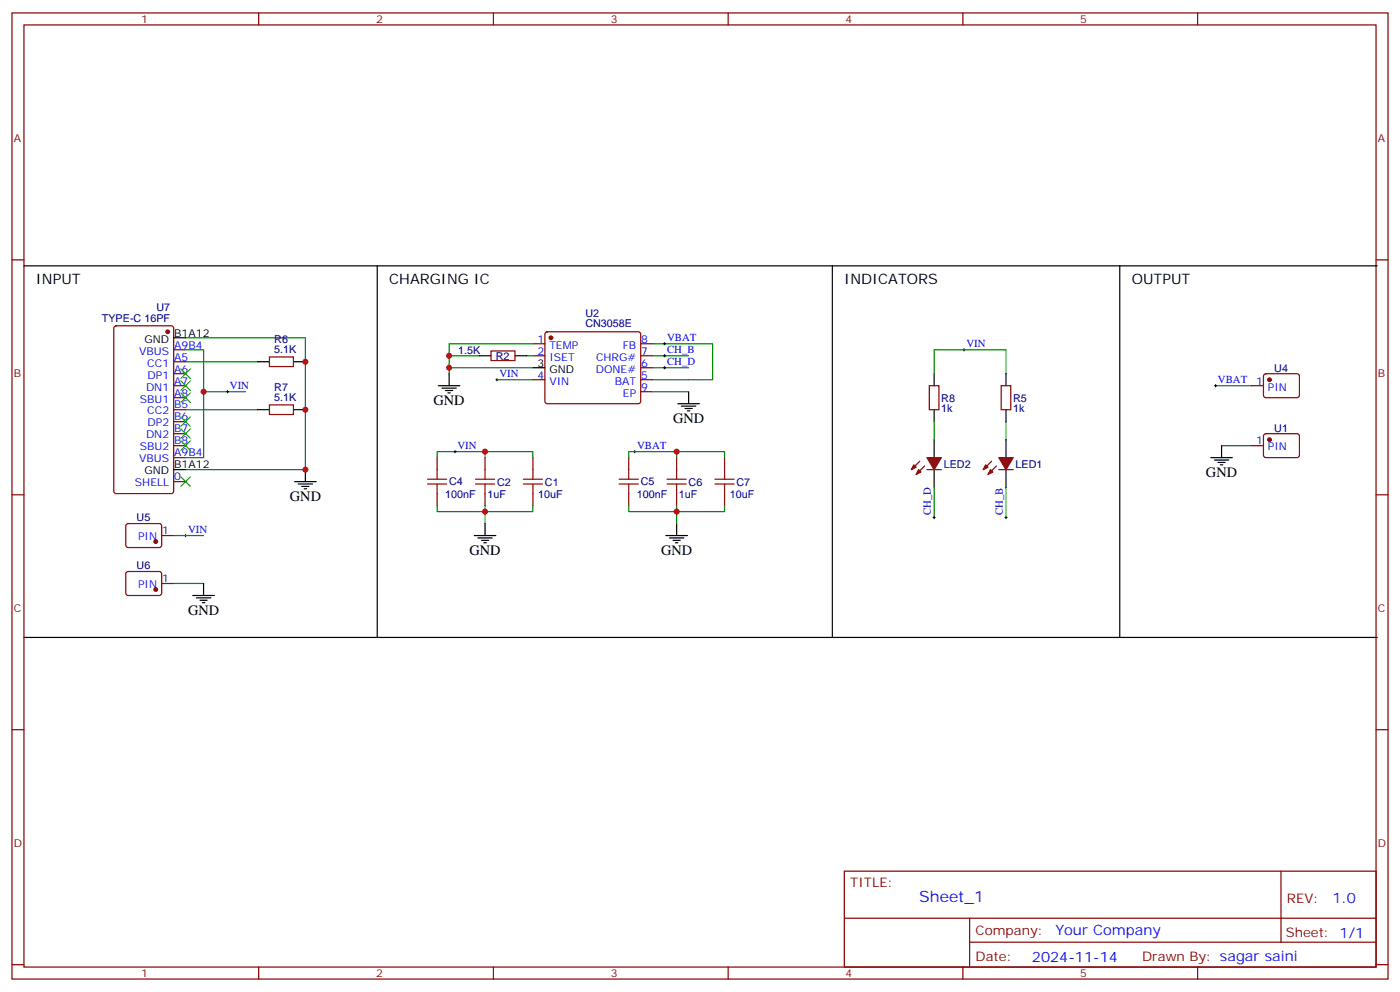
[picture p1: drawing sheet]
<svg xmlns="http://www.w3.org/2000/svg" width="412mm" height="292mm" viewBox="0 0 412 292" stroke-linecap="round" stroke-linejoin="round" font-family="sans-serif">
<g fill="none" stroke="#870000" stroke-width=".35">
<path d="M3.5 3.8h405.4v284.3h-405.4zM7.1 7.3h398.2v277.3h-398.2zM76.2 3.8v3.5M145.3 3.8v3.5M214.5 3.8v3.5M283.6 3.8v3.5M352.8 3.8v3.5M3.5 76.5h3.6M405.3 76.5h3.6M33.7 96.1l.5-.2h16.2l.7 .4 .1 48.3-.5 .6-16.5 .1-.6-.5-.1-48.2zM160.7 97.9l.5-.3h26.8l.5 .3 .2 .5v20l-.7 .4-27.1-.1-.4-.6v-19.7zM51.2 102.9h3.5"/>
<path d="M51.2 106.5h3.5M51.2 110h3.5M51.2 113.5h3.5M51.2 117.1h3.5M79.4 119.2h7v2.8h-7zM79.4 105.1h7v2.8h-7zM144.6 103.3h7.1v2.8h-7.1zM157 101.2h3.5M157 104.7h3.5M157 111.8h3.5M188.7 101.2h3.6M188.7 104.7h3.6"/>
<path d="M188.7 111.8h3.6M188.7 108.2h3.6M188.7 115.3h3.6M273.8 113.5h2.8v7.1h-2.8zM294.9 113.5h2.8v7.1h-2.8zM368.7 113.5h3.5M372.4 110.2l.5-.2 9.4 .1 .5 .6-.1 5.9-.6 .5-9.5-.1-.4-.7v-5.6zM51.2 120.6h3.5M51.2 124.1h3.5M51.2 127.6h3.5M51.2 131.2h3.5M51.2 134.7h3.5"/>
<path d="M128.8 134.7v3.5M142.9 134.7v3.5M157 134.7v3.5M185.2 134.7v3.5M199.3 134.7v3.5M213.4 134.7v3.5M270.9 135.7l-2.4 2.5M272.3 137.2l-2.4 2.4M273 138.2h4.3M292.1 135.7l-2.5 2.5M293.5 137.2l-2.5 2.4M294.2 138.2h4.2"/>
<path d="M368.7 131.2h3.5M372.4 127.8l.5-.2 9.4 .1 .5 .6-.1 6-.6 .4-9.5-.1-.4-.6v-5.7zM3.5 145.6h3.6M37.3 154.3l.4-.2h9.5l.4 .7v5.9l-.7 .4h-9.4l-.5-.7v-5.6zM47.6 157.6h3.6M51.2 141.7h3.5M128.8 145.3v3.5M142.9 145.3v3.5M157 145.3v3.5M185.2 145.3v3.5M199.3 145.3v3.5M213.4 145.3v3.5"/>
<path d="M405.3 145.6h3.6M37.3 168.4l.4-.2 9.5 .1 .4 .6v5.9l-.7 .5-9.4-.1-.5-.6v-5.7zM47.6 171.7h3.6M3.5 214.8h3.6M405.3 214.8h3.6M248.7 256.4h156.6v28.2h-156.6zM377.3 256.4v20.9M248.7 270.2h156.5M285.6 277.3h119.6M285.6 270.2v14.2M3.5 283.9h3.6M76.2 284.6v3.5"/>
<path d="M145.3 284.6v3.5M214.5 284.6v3.5M283.6 284.6v3.5M352.8 284.6v3.5M405.3 283.9h3.6"/>
</g>
<g fill="#870000" stroke="#870000" stroke-width=".35">
<path d="M273 134.7h4.3l-2.1 3.5z"/>
<path d="M270.6 138.2l.7 .7-1.4 .7z"/>
<path d="M269.2 136.8l.7 .7-1.4 .7z"/>
<path d="M294.2 134.7h4.2l-2.1 3.5z"/>
<path d="M291.7 138.2l.8 .7-1.5 .7z"/>
<path d="M290.3 136.8l.7 .7-1.4 .7z"/>
<circle cx="162.3" cy="99.4" r=".53"/>
<circle cx="49.4" cy="97.6" r=".53"/>
<circle cx="45.9" cy="173.5" r=".53"/>
<circle cx="45.9" cy="159.4" r=".53"/>
<circle cx="373.9" cy="111.8" r=".53"/>
<circle cx="373.9" cy="129.4" r=".53"/>
</g>
<g fill="none" stroke="#000" stroke-width=".35">
<path d="M7.1 78.2h398.6M111.1 78.2v109.4M245.2 78.2v109.4M329.8 78.2v109.4M51.2 99.4h3.5M75.8 106.5h3.6M86.4 106.5h3.6M129.1 113.5h6.4M130.2 114.2h4.2M131.2 114.9h2.1M131.9 115.6h.7M132.3 110v3.5"/>
<path d="M141.1 104.7h3.5M151.7 104.7h3.5M157 108.2h3.5M199.7 118.8h6.3M200.7 119.5h4.3M202.8 115.3v3.5M275.2 110v3.5M296.3 110v3.5M51.2 138.2h3.5M75.8 120.6h3.6M86.4 120.6h3.6M90 138.2v3.5"/>
<path d="M201.8 120.2h2.1M202.5 120.9h.7M275.2 120.6v3.5M275.2 129.4v5.3M275.2 138.2v5.3M296.3 120.6v3.5M296.3 129.4v5.3M296.3 138.2v5.3M356.7 134.7h6.3M357.7 135.4h4.2M358.8 136.1h2.1M359.5 136.8h.7"/>
<path d="M359.8 131.2v3.5M86.8 141.7h6.3M87.8 142.5h4.3M88.9 143.2h2.1M89.6 143.9h.7M139.7 157.6h6.3M140.8 158.3h4.2M141.8 159h2.1M142.5 159.7h.7M142.9 154.1v3.5M196.1 157.6h6.4M197.2 158.3h4.2"/>
<path d="M198.3 159h2.1M199 159.7h.7M199.3 154.1v3.5M56.8 175.3h6.3M57.9 176h4.2M58.9 176.7h2.1M59.6 177.4h.7M60 171.7v3.6M7.1 187.6h398.6"/>
</g>
<g fill="none" stroke="#008700" stroke-width=".35">
<path d="M54.7 99.4h35.3v38.8h-35.3M54.7 102.9h5.3v31.8h-5.3M54.7 106.5h21.1M60 115.3h12.3M132.3 104.7h8.8M146.4 111.8h10.6M155.2 104.7h1.8M157 101.2h-24.7v7M157 108.2h-24.7v1.8M192.3 101.2h17.6v10.6h-17.6M192.3 108.2h10.5M192.3 104.7h10.5"/>
<path d="M192.3 115.3h10.5M275.2 110v-7.1h21.1v7.1M358.1 113.5h10.6M54.7 120.6h21.1M142.9 132.9h-14.1v1.8M142.9 134.7v-1.8h14.1v1.8M199.3 134.7v-1.8h14.1v1.8M199.3 132.9h-14.1v1.8M275.2 124.1v5.3M296.3 124.1v5.3M359.8 131.2h8.9M51.2 157.6h8.8"/>
<path d="M128.8 148.8v1.8h14.1v3.5M142.9 148.8v1.8h14.1v-1.8M185.2 148.8v1.8h14.1v3.5M199.3 148.8v1.8h14.1v-1.8M275.2 143.5v8.8M296.3 143.5v8.8M51.2 171.7h8.8"/>
</g>
<g fill="none" stroke="#000" stroke-width=".29">
<path d="M66.7 115.3h.7M67 114.9v.7M146 111.8h.8M146.4 111.4v.7M195.4 108.2h.7M195.4 104.7h.7M195.4 101.2h.7M195.8 100.8v.7M195.8 104.4v.7M195.8 107.9v.7M283.6 102.9h.7M284 102.6v.7"/>
<path d="M357.7 113.5h.7M358.1 113.2v.7M133.7 132.9h.7M134.1 132.6v.7M186.6 132.9h.7M187 132.6v.7M54.3 157.6h.7M54.7 157.3v.7M274.8 152.3h.7M275.2 152v.7M296 152.3h.7M296.3 152v.7"/>
</g>
<g fill="none" stroke="#a10000" stroke-width=".35">
<path d="M128.8 138.2v2.8M142.9 138.2v2.8M157 138.2v2.8M185.2 138.2v2.8M199.3 138.2v2.8M213.4 138.2v2.8M125.9 142.5h5.7M125.9 141h5.7M128.8 142.5v2.8M140.1 142.5h5.6M140.1 141h5.6M142.9 142.5v2.8"/>
<path d="M154.2 142.5h5.6M154.2 141h5.6M157 142.5v2.8M182.4 142.5h5.6M182.4 141h5.6M185.2 142.5v2.8M196.5 142.5h5.6M196.5 141h5.6M199.3 142.5v2.8M210.6 142.5h5.7M210.6 141h5.7M213.4 142.5v2.8"/>
</g>
<g fill="none" stroke="#3c3" stroke-width=".35">
<path d="M53.3 108.6l2.8 2.8M53.3 112.1l2.8 2.8M53.3 115.6l2.8 2.9M56.1 108.6l-2.8 2.8M56.1 112.1l-2.8 2.8M56.1 115.6l-2.8 2.9M53.3 122.7l2.8 2.8M53.3 126.2l2.8 2.8M53.3 129.8l2.8 2.8M56.1 122.7l-2.8 2.8M56.1 126.2l-2.8 2.8M56.1 129.8l-2.8 2.8"/>
<path d="M53.3 140.3l2.8 2.9M56.1 140.3l-2.8 2.9"/>
</g>
<g fill="#c00">
<circle cx="132.3" cy="104.7" r=".88"/>
<circle cx="132.3" cy="108.2" r=".88"/>
<circle cx="199.3" cy="132.9" r=".88"/>
<circle cx="199.3" cy="150.6" r=".88"/>
<circle cx="142.9" cy="150.6" r=".88"/>
<circle cx="142.9" cy="132.9" r=".88"/>
<circle cx="90" cy="138.2" r=".88"/>
<circle cx="90" cy="120.6" r=".88"/>
<circle cx="90" cy="106.5" r=".88"/>
<circle cx="60" cy="115.3" r=".88"/>
</g>
<text font-size="4.6" fill="#00f" x="270.8" y="265.4">Sheet_1</text>
<g font-size="4.2">
<text x="10.6" y="83.5">INPUT</text>
<text x="114.7" y="83.5">CHARGING IC</text>
<text x="248.7" y="83.5">INDICATORS</text>
<text x="333.4" y="83.5">OUTPUT</text>
<text x="127.7" y="119.2">GND</text>
<text x="198.3" y="124.5">GND</text>
<text x="355.2" y="140.3">GND</text>
<text x="85.4" y="147.4">GND</text>
<text x="138.3" y="163.3">GND</text>
<text x="194.8" y="163.3">GND</text>
<text x="55.4" y="180.9">GND</text>
</g>
<g font-size="4.2" fill="#00f">
<text x="392.5" y="265.7">1.0</text>
<text x="310.9" y="275.2">Your Company</text>
<text x="304" y="283">2024-11-14</text>
</g>
<g font-size="3.9" fill="#800">
<text x="250.5" y="261">TITLE:</text>
<text x="379.1" y="265.7">REV:</text>
<text x="287.4" y="275.2">Company:</text>
<text x="378.7" y="275.8">Sheet: 1/1</text>
<text x="287.4" y="282.9">Date:</text>
<text x="336.4" y="282.9">Drawn By: sagar saini</text>
</g>
<g font-size="3.2" fill="#800">
<text x="41.6" y="6.8">1</text>
<text x="110.8" y="6.8">2</text>
<text x="179.9" y="6.8">3</text>
<text x="249.1" y="6.8">4</text>
<text x="318.2" y="6.8">5</text>
<text x="4.1" y="41.9">A</text>
<text x="405.9" y="41.9">A</text>
<text x="4.1" y="111.1">B</text>
<text x="405.9" y="111.1">B</text>
<text x="4.1" y="180.2">C</text>
<text x="405.9" y="180.2">C</text>
<text x="4.1" y="249.3">D</text>
<text x="405.9" y="249.3">D</text>
<text x="41.6" y="287.6">1</text>
<text x="110.8" y="287.6">2</text>
<text x="179.9" y="287.6">3</text>
<text x="249.1" y="287.6">4</text>
<text x="318.2" y="287.6">5</text>
</g>
<g font-size="3.2" fill="#000080">
<text x="30" y="94.8">TYPE-C 16PF</text>
<text x="46.1" y="91.6">U7</text>
<text x="172.4" y="93.3">U2</text>
<text x="80.8" y="100.9">R6</text>
<text x="172.4" y="96.4">CN3058E</text>
<text x="80.8" y="104">5.1K</text>
<text x="135" y="104.1">1.5K</text>
<text x="146.1" y="105.8">R2</text>
<text x="375.4" y="109.4">U4</text>
<text x="80.8" y="118.1">5.1K</text>
<text x="80.8" y="115">R7</text>
<text x="277.3" y="118.3">R8</text>
<text x="298.4" y="118.3">R5</text>
<text x="277.3" y="121.3">1k</text>
<text x="298.4" y="121.3">1k</text>
<text x="375.4" y="127">U1</text>
<text x="278" y="137.7">LED2</text>
<text x="299.2" y="137.7">LED1</text>
<text x="132.3" y="142.9">C4</text>
<text x="146.4" y="143">C2</text>
<text x="160.5" y="143">C1</text>
<text x="188.7" y="142.9">C5</text>
<text x="202.8" y="143">C6</text>
<text x="217" y="143">C7</text>
<text x="131.2" y="146.4">100nF</text>
<text x="143.6" y="146.4">1uF</text>
<text x="158.5" y="146.4">10uF</text>
<text x="187.6" y="146.4">100nF</text>
<text x="200" y="146.4">1uF</text>
<text x="215" y="146.4">10uF</text>
<text x="40.2" y="153.5">U5</text>
<text x="40.2" y="167.6">U6</text>
</g>
<g font-size="3.2">
<text x="42.6" y="100.8">GND</text>
<text x="51.3" y="99.1">B1A12</text>
<text x="158.3" y="107.9">3</text>
<text x="161.8" y="109.6">GND</text>
<text x="51.3" y="137.9">B1A12</text>
<text x="42.6" y="139.6">GND</text>
</g>
<g font-size="3.2" fill="#00f">
<text x="158.3" y="100.8">1</text>
<text x="188.9" y="100.8">8</text>
<text x="196.5" y="100.3">VBAT</text>
<text x="41" y="104.4">VBUS</text>
<text x="43.4" y="107.9">CC1</text>
<text x="51.3" y="102.6">A9B4</text>
<text x="51.3" y="106.1">A5</text>
<text x="158.3" y="104.4">2</text>
<text x="161.8" y="102.6">TEMP</text>
<text x="161.8" y="106.1">ISET</text>
<text x="175.6" y="106.1">CHRG#</text>
<text x="183.4" y="102.6">FB</text>
<text x="188.9" y="107.9">6</text>
<text x="188.9" y="104.4">7</text>
<text x="196.5" y="107.3">CH_D</text>
<text x="196.5" y="103.8">CH_B</text>
<text x="284.7" y="102.1">VIN</text>
<text x="43.5" y="111.4">DP1</text>
<text x="51.3" y="109.6">A6</text>
<text x="51.3" y="113.2">A7</text>
<text x="147.1" y="110.9">VIN</text>
<text x="158.3" y="111.4">4</text>
<text x="161.8" y="113.2">VIN</text>
<text x="175.5" y="109.6">DONE#</text>
<text x="181.1" y="113.2">BAT</text>
<text x="188.9" y="111.4">5</text>
<text x="358.8" y="112.6">VBAT</text>
<text x="370" y="113.2">1</text>
<text x="41.2" y="118.5">SBU1</text>
<text x="43" y="114.9">DN1</text>
<text x="51.3" y="116.7">A8</text>
<text x="67.7" y="114.4">VIN</text>
<text x="183.5" y="116.7">EP</text>
<text x="188.9" y="114.9">9</text>
<text x="373.5" y="114.9">PIN</text>
<text x="43.4" y="122">CC2</text>
<text x="43.5" y="125.5">DP2</text>
<text x="51.3" y="120.2">B5</text>
<text x="51.3" y="123.8">B6</text>
<text x="43" y="129">DN2</text>
<text x="51.3" y="127.3">B7</text>
<text x="51.3" y="130.8">B8</text>
<text x="370" y="130.8">1</text>
<text x="41" y="136.1">VBUS</text>
<text x="41.2" y="132.6">SBU2</text>
<text x="51.3" y="134.3">A9B4</text>
<text x="134.8" y="132">VIN</text>
<text x="187.7" y="132">VBAT</text>
<text x="373.5" y="132.6">PIN</text>
<text x="39.8" y="143.2">SHELL</text>
<text x="51.3" y="141.4">0</text>
<text x="274.2" y="151.6" transform="rotate(-90 274.2 151.6)">CH_D</text>
<text x="295.5" y="151.6" transform="rotate(-90 295.5 151.6)">CH_B</text>
<text x="40.7" y="159">PIN</text>
<text x="47.8" y="157.3">1</text>
<text x="55.4" y="156.7">VIN</text>
<text x="40.7" y="173.1">PIN</text>
<text x="47.8" y="171.4">1</text>
</g>
</svg>
